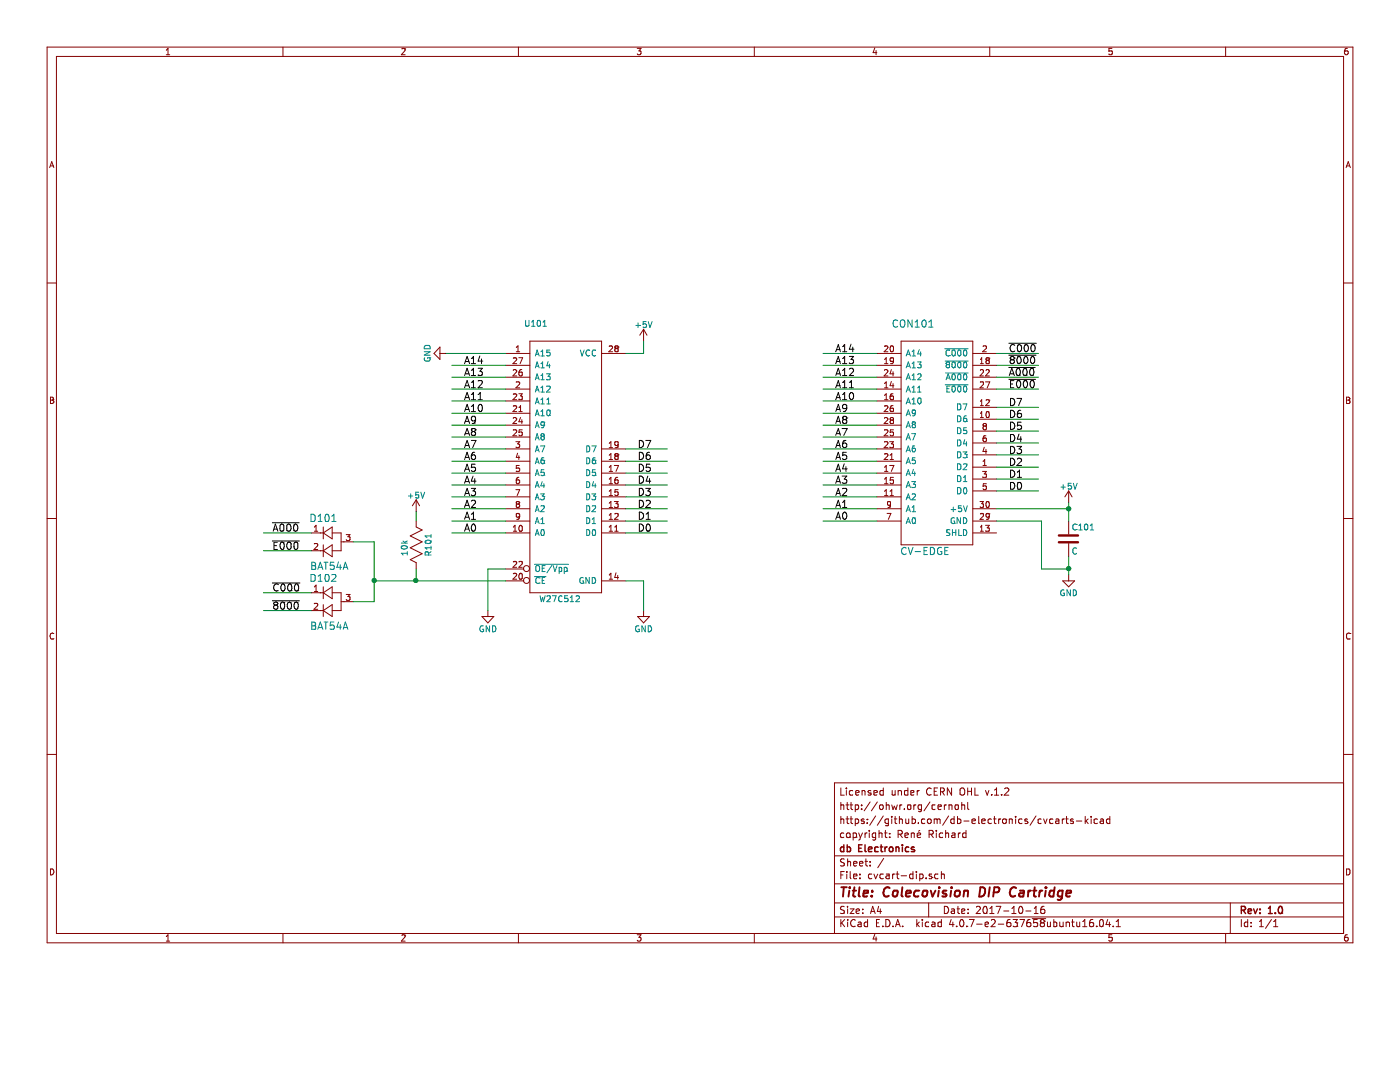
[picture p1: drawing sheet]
EESchema Schematic File Version 2
LIBS:db-sem
LIBS:db-memory
LIBS:db-diodes
LIBS:db-passives
LIBS:db-transistors
LIBS:db-vgparts
LIBS:power
LIBS:device
LIBS:transistors
LIBS:conn
LIBS:linear
LIBS:regul
LIBS:74xx
LIBS:cmos4000
LIBS:adc-dac
LIBS:memory
LIBS:xilinx
LIBS:microcontrollers
LIBS:dsp
LIBS:microchip
LIBS:analog_switches
LIBS:motorola
LIBS:texas
LIBS:intel
LIBS:audio
LIBS:interface
LIBS:digital-audio
LIBS:philips
LIBS:display
LIBS:cypress
LIBS:siliconi
LIBS:opto
LIBS:atmel
LIBS:contrib
LIBS:valves
LIBS:cvcart-dip-cache
EELAYER 25 0
EELAYER END
$Descr A4 11693 8268
encoding utf-8
Sheet 1 1
Title "Colecovision DIP Cartridge"
Date "2017-10-16"
Rev "1.0"
Comp "db Electronics"
Comment1 "copyright: René Richard"
Comment2 "https://github.com/db-electronics/cvcarts-kicad"
Comment3 "http://ohwr.org/cernohl"
Comment4 "Licensed under CERN OHL v.1.2"
$EndDescr
$Comp
L R R101
U 1 1
P 3475 4550
F 0 "R101" V 3575 4550 50  0000 C CNN
F 1 "10k" V 3375 4525 50  0000 C CNN
F 2 "db-smt:0603" V 3405 4550 30  0001 C CNN
F 3 "" H 3475 4550 30  0000 C CNN
	1    3475 4550
	1    0    0    -1  
$EndComp
$Comp
L W27C512 U101
U 1 1
P 4425 2850
F 0 "U101" H 4475 3000 50  0000 C CNN
F 1 "W27C512" H 4675 700 50  0000 C CNN
F 2 "db-dipics:DIP-28-600MIL" H 5025 2900 60  0001 C CNN
F 3 "" H 4825 2200 60  0000 C CNN
	1    4425 2850
	1    0    0    -1  
$EndComp
$Comp
L CV-EDGE CON101
U 1 1
P 7525 2850
F 0 "CON101" H 7625 3000 60  0000 C CNN
F 1 "CV-EDGE" H 7725 1100 60  0000 C CNN
F 2 "db-vgparts:CV-EDGE" H 7975 2900 60  0001 C CNN
F 3 "" H 7625 2900 60  0000 C CNN
	1    7525 2850
	1    0    0    -1  
$EndComp
$Comp
L +5V #PWR01
U 1 1
P 5375 2850
F 0 "#PWR01" H 5375 2700 50  0001 C CNN
F 1 "+5V" H 5375 2990 50  0000 C CNN
F 2 "" H 5375 2850 50  0000 C CNN
F 3 "" H 5375 2850 50  0000 C CNN
	1    5375 2850
	1    0    0    -1  
$EndComp
$Comp
L GND #PWR02
U 1 1
P 5375 5100
F 0 "#PWR02" H 5375 4850 50  0001 C CNN
F 1 "GND" H 5375 4950 50  0000 C CNN
F 2 "" H 5375 5100 50  0000 C CNN
F 3 "" H 5375 5100 50  0000 C CNN
	1    5375 5100
	1    0    0    -1  
$EndComp
$Comp
L +5V #PWR03
U 1 1
P 8925 4200
F 0 "#PWR03" H 8925 4050 50  0001 C CNN
F 1 "+5V" H 8925 4340 50  0000 C CNN
F 2 "" H 8925 4200 50  0000 C CNN
F 3 "" H 8925 4200 50  0000 C CNN
	1    8925 4200
	1    0    0    -1  
$EndComp
$Comp
L GND #PWR04
U 1 1
P 8925 4800
F 0 "#PWR04" H 8925 4550 50  0001 C CNN
F 1 "GND" H 8925 4650 50  0000 C CNN
F 2 "" H 8925 4800 50  0000 C CNN
F 3 "" H 8925 4800 50  0000 C CNN
	1    8925 4800
	1    0    0    -1  
$EndComp
Text Label 8425 3400 0    60   ~ 0
D7
Text Label 8425 3500 0    60   ~ 0
D6
Text Label 8425 3600 0    60   ~ 0
D5
Text Label 8425 3700 0    60   ~ 0
D4
Text Label 8425 3800 0    60   ~ 0
D3
Text Label 8425 3900 0    60   ~ 0
D2
Text Label 8425 4000 0    60   ~ 0
D1
Text Label 8425 4100 0    60   ~ 0
D0
$Comp
L GND #PWR05
U 1 1
P 4075 5100
F 0 "#PWR05" H 4075 4850 50  0001 C CNN
F 1 "GND" H 4075 4950 50  0000 C CNN
F 2 "" H 4075 5100 50  0000 C CNN
F 3 "" H 4075 5100 50  0000 C CNN
	1    4075 5100
	1    0    0    -1  
$EndComp
$Comp
L GND #PWR06
U 1 1
P 3725 2950
F 0 "#PWR06" H 3725 2700 50  0001 C CNN
F 1 "GND" H 3725 2800 50  0000 C CNN
F 2 "" H 3725 2950 50  0000 C CNN
F 3 "" H 3725 2950 50  0000 C CNN
	1    3725 2950
	0    1    1    0   
$EndComp
Text Label 5325 3750 0    60   ~ 0
D7
Text Label 5325 3850 0    60   ~ 0
D6
Text Label 5325 3950 0    60   ~ 0
D5
Text Label 5325 4050 0    60   ~ 0
D4
Text Label 5325 4150 0    60   ~ 0
D3
Text Label 5325 4250 0    60   ~ 0
D2
Text Label 5325 4350 0    60   ~ 0
D1
Text Label 5325 4450 0    60   ~ 0
D0
Text Label 3875 3050 0    60   ~ 0
A14
Text Label 3875 3150 0    60   ~ 0
A13
Text Label 3875 3250 0    60   ~ 0
A12
Text Label 3875 3350 0    60   ~ 0
A11
Text Label 3875 3450 0    60   ~ 0
A10
Text Label 3875 3550 0    60   ~ 0
A9
Text Label 3875 3650 0    60   ~ 0
A8
Text Label 3875 3750 0    60   ~ 0
A7
Text Label 3875 3850 0    60   ~ 0
A6
Text Label 3875 3950 0    60   ~ 0
A5
Text Label 3875 4050 0    60   ~ 0
A4
Text Label 3875 4150 0    60   ~ 0
A3
Text Label 3875 4250 0    60   ~ 0
A2
Text Label 3875 4350 0    60   ~ 0
A1
Text Label 3875 4450 0    60   ~ 0
A0
Text Label 6975 2950 0    60   ~ 0
A14
Text Label 6975 3050 0    60   ~ 0
A13
Text Label 6975 3150 0    60   ~ 0
A12
Text Label 6975 3250 0    60   ~ 0
A11
Text Label 6975 3350 0    60   ~ 0
A10
Text Label 6975 3450 0    60   ~ 0
A9
Text Label 6975 3550 0    60   ~ 0
A8
Text Label 6975 3650 0    60   ~ 0
A7
Text Label 6975 3750 0    60   ~ 0
A6
Text Label 6975 3850 0    60   ~ 0
A5
Text Label 6975 3950 0    60   ~ 0
A4
Text Label 6975 4050 0    60   ~ 0
A3
Text Label 6975 4150 0    60   ~ 0
A2
Text Label 6975 4250 0    60   ~ 0
A1
Text Label 6975 4350 0    60   ~ 0
A0
Text Label 8425 2950 0    60   ~ 0
~C000
Text Label 8425 3050 0    60   ~ 0
~8000
Text Label 8425 3150 0    60   ~ 0
~A000
Text Label 8425 3250 0    60   ~ 0
~E000
$Comp
L BAT54A D101
U 1 1
P 2675 4450
F 0 "D101" H 2700 4575 60  0000 C CNN
F 1 "BAT54A" H 2750 4175 60  0000 C CNN
F 2 "db-smt:SOT23" H 2675 4450 60  0001 C CNN
F 3 "" H 2675 4450 60  0000 C CNN
	1    2675 4450
	1    0    0    -1  
$EndComp
$Comp
L BAT54A D102
U 1 1
P 2675 4950
F 0 "D102" H 2700 5075 60  0000 C CNN
F 1 "BAT54A" H 2750 4675 60  0000 C CNN
F 2 "db-smt:SOT23" H 2675 4950 60  0001 C CNN
F 3 "" H 2675 4950 60  0000 C CNN
	1    2675 4950
	1    0    0    -1  
$EndComp
Wire Wire Line
	8325 2950 8675 2950
Wire Wire Line
	8325 3050 8675 3050
Wire Wire Line
	8325 3150 8675 3150
Wire Wire Line
	8325 3250 8675 3250
Wire Wire Line
	8325 3400 8675 3400
Wire Wire Line
	8325 3500 8675 3500
Wire Wire Line
	8325 3600 8675 3600
Wire Wire Line
	8325 3700 8675 3700
Wire Wire Line
	8325 3900 8675 3900
Wire Wire Line
	8325 3800 8675 3800
Wire Wire Line
	8325 4000 8675 4000
Wire Wire Line
	8325 4100 8675 4100
Wire Wire Line
	4075 4750 4075 5100
Wire Wire Line
	3725 2950 4225 2950
Wire Wire Line
	4225 3050 3775 3050
Wire Wire Line
	4225 3150 3775 3150
Wire Wire Line
	4225 3250 3775 3250
Wire Wire Line
	4225 3350 3775 3350
Wire Wire Line
	4225 3450 3775 3450
Wire Wire Line
	4225 3550 3775 3550
Wire Wire Line
	4225 3650 3775 3650
Wire Wire Line
	4225 3750 3775 3750
Wire Wire Line
	4225 3850 3775 3850
Wire Wire Line
	4225 3950 3775 3950
Wire Wire Line
	4225 4050 3775 4050
Wire Wire Line
	4225 4150 3775 4150
Wire Wire Line
	3775 4250 4225 4250
Wire Wire Line
	4225 4350 3775 4350
Wire Wire Line
	4225 4450 3775 4450
Wire Wire Line
	5225 3750 5575 3750
Wire Wire Line
	5225 3850 5575 3850
Wire Wire Line
	5225 3950 5575 3950
Wire Wire Line
	5225 4050 5575 4050
Wire Wire Line
	5225 4250 5575 4250
Wire Wire Line
	5225 4150 5575 4150
Wire Wire Line
	5225 4350 5575 4350
Wire Wire Line
	5225 4450 5575 4450
Wire Wire Line
	7325 2950 6875 2950
Wire Wire Line
	7325 3050 6875 3050
Wire Wire Line
	7325 3150 6875 3150
Wire Wire Line
	7325 3250 6875 3250
Wire Wire Line
	7325 3350 6875 3350
Wire Wire Line
	7325 3450 6875 3450
Wire Wire Line
	7325 3550 6875 3550
Wire Wire Line
	7325 3650 6875 3650
Wire Wire Line
	7325 3750 6875 3750
Wire Wire Line
	7325 3850 6875 3850
Wire Wire Line
	7325 3950 6875 3950
Wire Wire Line
	7325 4050 6875 4050
Wire Wire Line
	6875 4150 7325 4150
Wire Wire Line
	7325 4250 6875 4250
Wire Wire Line
	7325 4350 6875 4350
Wire Wire Line
	4225 4750 4075 4750
Wire Wire Line
	3125 4850 4225 4850
Wire Wire Line
	3475 4850 3475 4750
Wire Wire Line
	5225 4850 5375 4850
Wire Wire Line
	5375 4850 5375 5100
Wire Wire Line
	5375 2850 5375 2950
Wire Wire Line
	5375 2950 5225 2950
Wire Wire Line
	8325 4250 8925 4250
Wire Wire Line
	3125 4525 3125 5025
Wire Wire Line
	3125 5025 2950 5025
Connection ~ 3475 4850
Wire Wire Line
	2950 4525 3125 4525
Connection ~ 3125 4850
Wire Wire Line
	2600 4450 2200 4450
Wire Wire Line
	2600 4600 2200 4600
Wire Wire Line
	2200 4950 2600 4950
Wire Wire Line
	2600 5100 2200 5100
Text Label 2275 4450 0    60   ~ 0
~A000
Text Label 2275 4600 0    60   ~ 0
~E000
Text Label 2275 4950 0    60   ~ 0
~C000
Text Label 2275 5100 0    60   ~ 0
~8000
$Comp
L +5V #PWR07
U 1 1
P 3475 4275
F 0 "#PWR07" H 3475 4125 50  0001 C CNN
F 1 "+5V" H 3475 4415 50  0000 C CNN
F 2 "" H 3475 4275 50  0000 C CNN
F 3 "" H 3475 4275 50  0000 C CNN
	1    3475 4275
	1    0    0    -1  
$EndComp
Wire Wire Line
	3475 4275 3475 4350
$Comp
L C C101
U 1 1
P 8925 4500
F 0 "C101" H 8950 4600 50  0000 L CNN
F 1 "C" H 8950 4400 50  0000 L CNN
F 2 "db-smt:0603" H 8963 4350 30  0001 C CNN
F 3 "" H 8925 4500 60  0000 C CNN
	1    8925 4500
	1    0    0    -1  
$EndComp
Wire Wire Line
	8925 4200 8925 4350
Connection ~ 8925 4250
Wire Wire Line
	8925 4650 8925 4800
Wire Wire Line
	8325 4350 8700 4350
Wire Wire Line
	8700 4350 8700 4750
Wire Wire Line
	8700 4750 8925 4750
Connection ~ 8925 4750
$EndSCHEMATC
